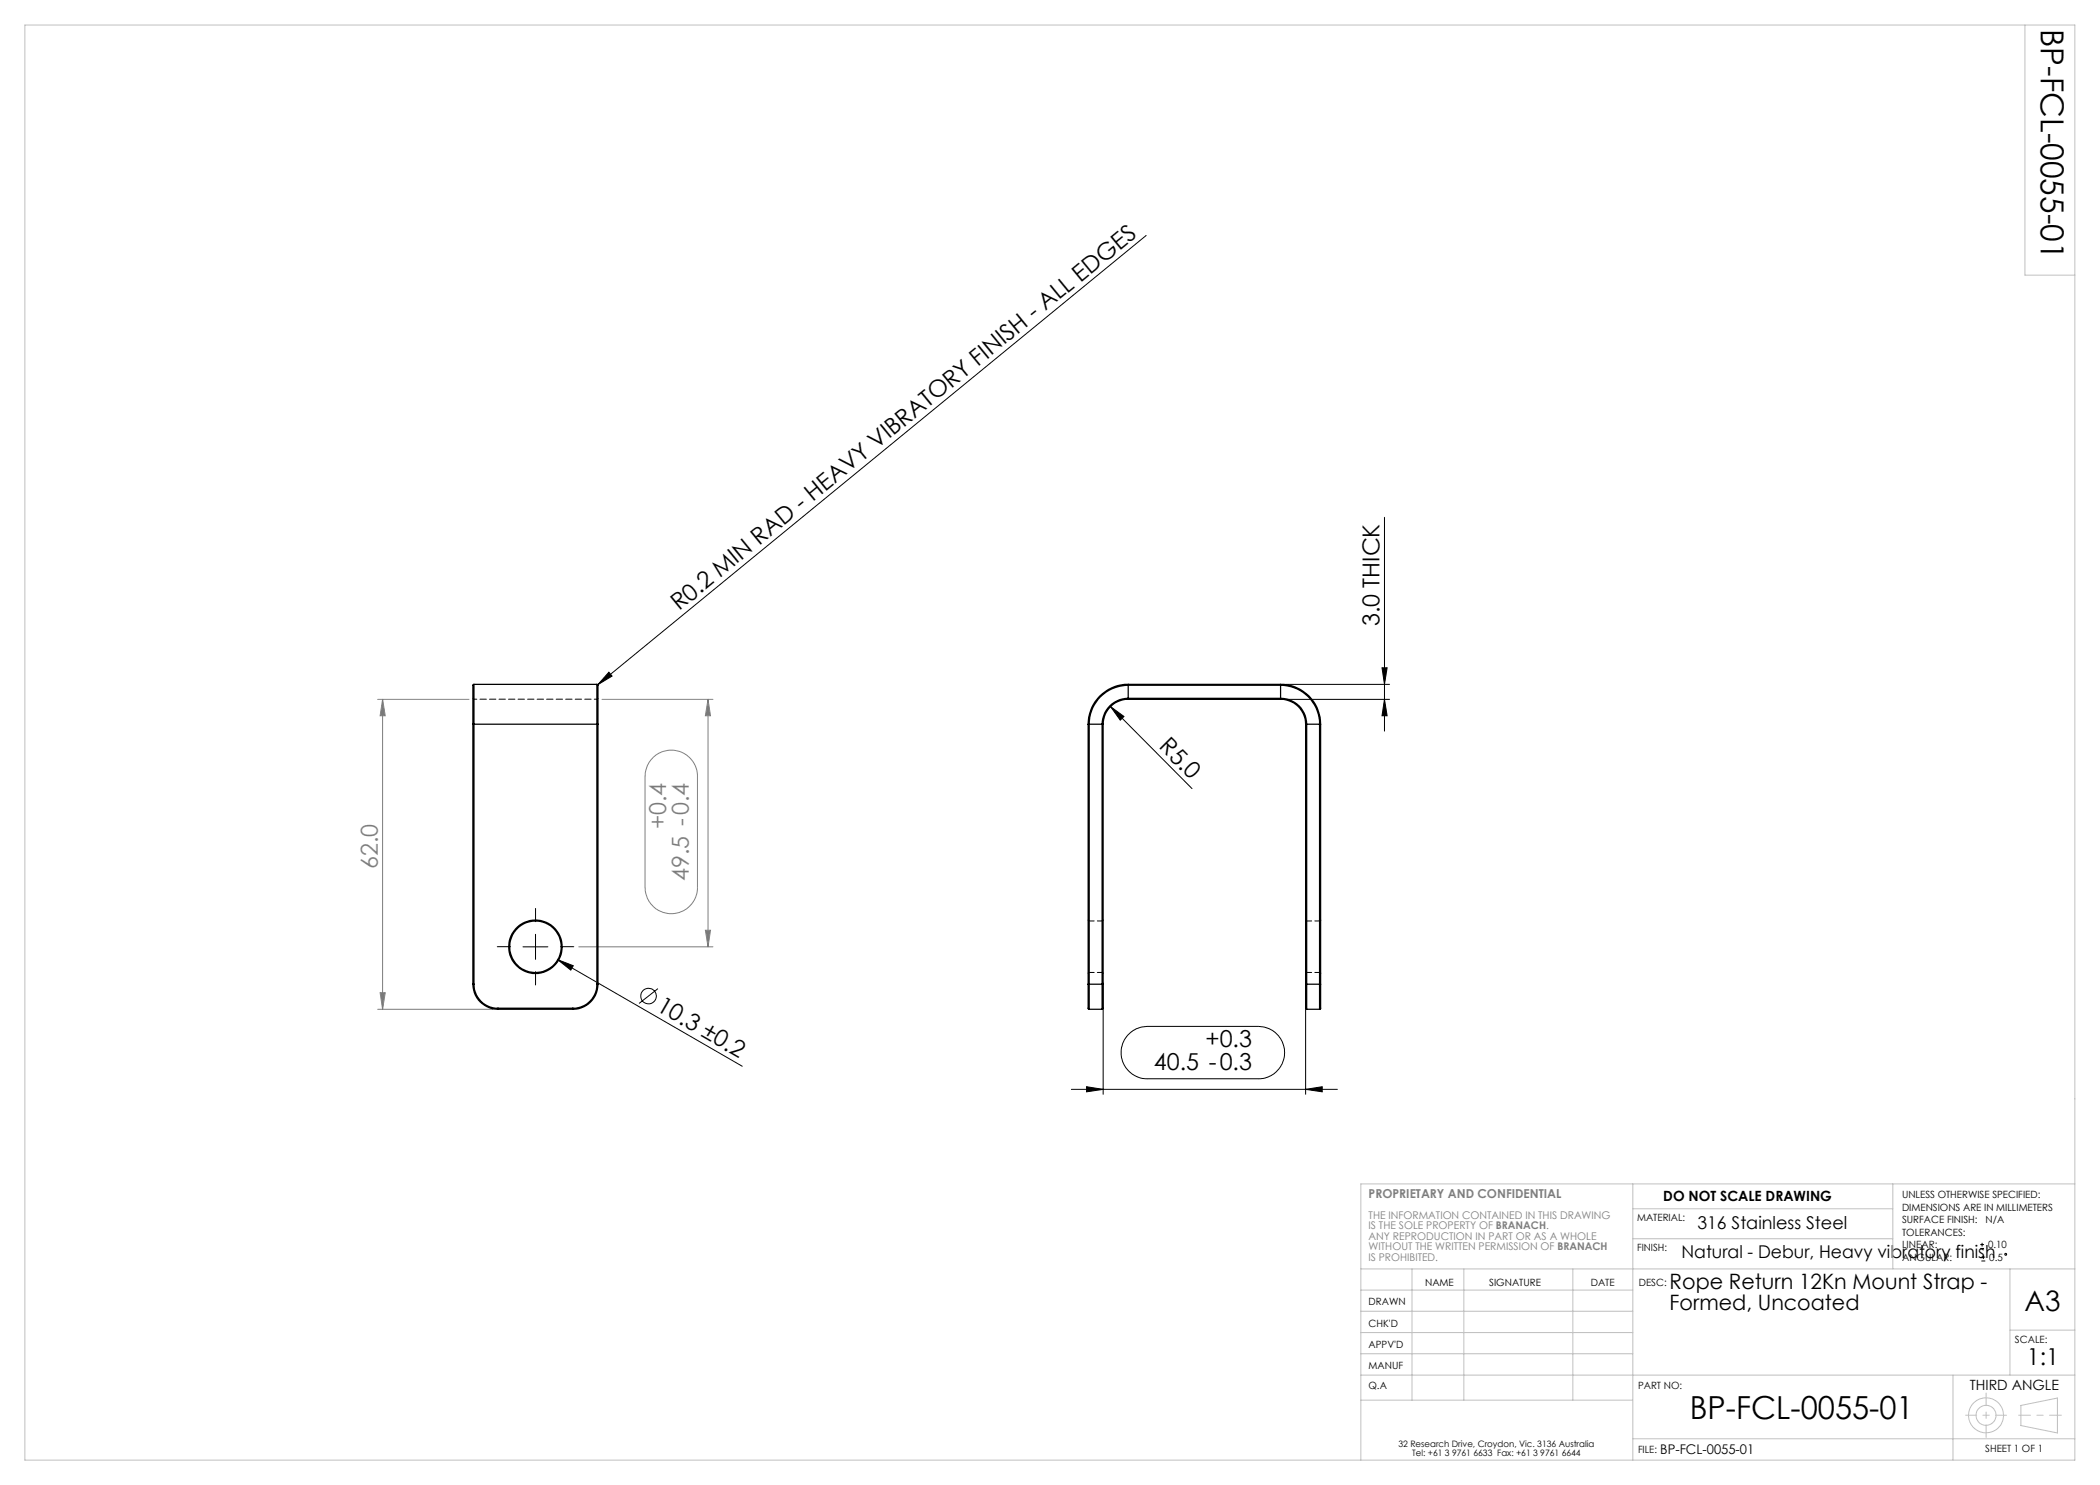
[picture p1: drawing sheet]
<svg xmlns="http://www.w3.org/2000/svg" width="420mm" height="297mm" viewBox="0 0 420 297" stroke-linecap="round" stroke-linejoin="round" font-family="sans-serif">
<g fill="none" stroke="#000" stroke-width=".2">
<path d="M229.2 47.1l-109.6 89.8M276.9 103.5v42.7M119.6 136.9l-.2 .2M121.8 134.4l.6 .8-2.8 1.7zM257.1 139.9h20.8M257.1 136.9h20.8M276.4 133.6h1l-.5 3.3zM276.9 139.9l.5 3.3h-1zM222.1 141.3l2.7 2-.8 .7zM222.1 141.3l16.3 16.4M104.6 189.4h5M107.1 186.9v5"/>
<path d="M111.5 191.9l3.2 1.2-.5 .9zM111.5 191.9l36.9 21.4M131.6 197.7l-3.8 3M220.6 196.6v22.3M261.1 196.6v22.3M214.3 217.9h53.2M217.3 217.3l3.3 .6-3.3 .5zM225.6 206.9a5.2 5.2 0 0 1 3.8-1.6h22.3a5.2 5.2 0 0 1 5.2 5.2 5.2 5.2 0 0 1-5.2 5.3h-22.3a5.2 5.2 0 0 1-4.8-3.2 5.2 5.2 0 0 1 1-5.7zM261.1 217.9l3.3-.6v1.1zM396.1 249.7h.7M396.1 248.9h.7M396.3 252.2h.8"/>
<path d="M396.3 251.4h.8M396.4 248.6v.7M396.7 251.1v.7"/>
<circle cx="129.7" cy="199.2" r="1.55"/>
<circle cx="401.1" cy="250.9" r=".19"/>
</g>
<g fill="none" stroke="#c0c0c0" stroke-width=".2">
<path d="M5 5h410v287h-410zM405 5v50h10M326.6 236.8v55.2M378.6 236.8v17M415 236.8h-142.8v55.2M272.2 253.8h142.8M272.2 258h54.4M282.4 253.8v26.2M292.8 253.8v26.2M314.6 253.8v26.2M326.6 247.8h52M326.6 241.8h52"/>
<path d="M402 253.8v21.2M272.2 270.8h54.4M272.2 266.5h54.4M272.2 262.3h54.4M272.2 275h142.8M390.6 275v17M402 266h13M272.2 280h54.3M326.6 287.8h88.4M404.2 281.1l7.3-1.5v7l-7.3-1.5z"/>
<circle cx="397.2" cy="283.1" r="3.5"/>
<circle cx="397.2" cy="283.1" r="2"/>
</g>
<path d="M75.5 139.9h18.3M76.5 139.9l.5 3.3h-1zM76.5 139.9v62M120.4 139.9h22.2M141.6 139.9l.5 3.3h-1zM141.6 139.9v49.5M130.7 151.4a5.2 5.2 0 0 1 5.6-.9 5.2 5.2 0 0 1 3.2 4.8v22.2a5.2 5.2 0 0 1-5.3 5.2 5.2 5.2 0 0 1-5.2-5.2v-22.2a5.5 5.5 0 0 1 1.7-3.9zM76 198.5h1l-.5 3.4zM115.7 189.4h26.9M141.1 186.1h1l-.5 3.3zM75.5 201.9h23.1" fill="none" stroke="#808080" stroke-width=".2"/>
<path d="M102.1 189.3h-2.6M107.1 184.3v-2.6M107.1 194.3v2.7M112.1 189.3h2.7" fill="none" stroke="#000" stroke-width=".2" stroke-dasharray="15.2 1.3 1.3 1.3"/>
<path d="M393.1 283h8.2" fill="none" stroke="#c0c0c0" stroke-width=".2" stroke-dasharray="15.2 1.3 1.3 1.3" stroke-dashoffset="13.1"/>
<path d="M397.2 278.6v8.9" fill="none" stroke="#c0c0c0" stroke-width=".2" stroke-dasharray="15.2 1.3 1.3 1.3" stroke-dashoffset="12.7"/>
<path d="M403.7 283h8.6" fill="none" stroke="#c0c0c0" stroke-width=".2" stroke-dasharray="15.2 1.3 1.3 1.3" stroke-dashoffset="12.9"/>
<g fill="#000">
<path d="M121.8 134.4l.6 .8-2.8 1.7zM222.1 141.3l2.7 2-.8 .7zM111.5 191.9l3.2 1.2-.5 .9z"/>
<path d="M276.9 139.9l.5 3.3h-1zM276.4 133.6h1l-.5 3.3z"/>
<path d="M261.1 217.9l3.3-.6v1.1zM217.3 217.3l3.3 .6-3.3 .5z"/>
</g>
<path d="M141.6 139.9l.5 3.3h-1zM141.1 186.1h1l-.5 3.3zM76.5 139.9l.5 3.3h-1zM76 198.5h1l-.5 3.4z" fill="#808080"/>
<g fill="none" stroke="#000" stroke-width=".25">
<path d="M94.8 136.9v7.9M94.8 136.9l-.2 .1v7.8M94.8 136.9h24.6M119.4 136.9l.2 .1v7.8M119.4 136.9v7.9M225.6 139.7v.2M225.6 136.9v.2M225.6 137.1a7.8 7.8 0 0 0-7.8 7.7M225.6 136.9a7.9 7.9 0 0 0-8 7.9M225.6 139.7a5.2 5.2 0 0 0-5.2 5.1M225.6 139.9a5 5 0 0 0-5 4.9M225.6 136.9h30.5"/>
<path d="M225.6 137.1h30.5M225.6 139.7h30.5M225.6 137.1v2.6M225.6 139.9h30.5M256.1 137.1a7.8 7.8 0 0 1 7.8 7.7M256.1 136.9v.2M256.1 136.9a7.9 7.9 0 0 1 8 7.9M256.1 139.7a5.2 5.2 0 0 1 5.2 5.1M256.1 139.9a4.9 4.9 0 0 1 5 4.9M256.1 139.7v.2M256.1 137.1v2.6M94.6 144.8h.2"/>
<path d="M94.6 144.8v52M94.8 144.8h24.6M94.8 144.8v52M119.4 144.8h.2M119.4 144.8v52M119.6 144.8v52M217.6 144.8h.2M217.6 144.8v52M217.8 144.8h2.6M217.8 144.8v52M220.4 144.8h.2M220.4 144.8v52"/>
<path d="M220.6 144.8v52M261.1 144.8h.2M261.1 144.8v52M261.3 144.8h2.6M261.3 144.8v52M263.9 144.8h.2M263.9 144.8v52M264.1 144.8v52M94.6 196.8h.2M94.6 196.8a5 5 0 0 0 5 5.1M94.8 196.8a4.8 4.8 0 0 0 4.8 4.8M119.4 196.8h.2"/>
<path d="M119.4 196.8a4.8 4.8 0 0 1-4.8 4.8M119.6 196.8a5 5 0 0 1-5 5.1M217.6 196.8v5l.2 .1M217.6 196.8h.2M217.8 196.8v5.1M217.8 196.8h2.6M220.4 196.8v5.1M220.4 196.8h.2M220.6 196.8v5l-.2 .1M261.1 196.8h.2M261.1 196.8v4.9l.2 .2M261.3 196.8v5.1"/>
<path d="M261.3 196.8h2.6M263.9 196.8v5.1M263.9 196.8h.2M264.1 196.8v5l-.2 .1M99.6 201.6v.3M99.6 201.6h15M99.6 201.9h15M114.6 201.6v.3M217.8 201.9h2.6M261.3 201.9h2.6"/>
<circle cx="107.1" cy="189.3" r="5.3"/>
<circle cx="107.1" cy="189.4" r="5.2"/>
</g>
<path d="M94.6 139.6l.2 .2M119.4 139.8l.2-.2M217.6 194.7l.2-.2M217.8 184.2l-.2-.2M220.4 194.5l.2 .2M220.6 184l-.2 .2M261.1 194.7l.2-.2M261.3 184.2l-.2-.2M263.9 194.5l.2 .2M264.1 184l-.2 .2" fill="none" stroke="#000" stroke-width=".2" stroke-dasharray="1.3 .6"/>
<path d="M119.4 139.8h-24.6" fill="none" stroke="#000" stroke-width=".2" stroke-dasharray="1.3 .6" stroke-dashoffset=".7"/>
<path d="M217.8 194.5h2.6M220.4 184.2h-2.6M261.3 194.5h2.6M263.9 184.2h-2.6" fill="none" stroke="#000" stroke-width=".2" stroke-dasharray="1.3 .6" stroke-dashoffset=".3"/>
<g font-size="6.3">
<text x="408.2" y="5.9" transform="rotate(90 408.2 5.9)">BP-FCL-0055-01</text>
<text x="338" y="283.7">BP-FCL-0055-01</text>
</g>
<text font-size="5.6" x="404.9" y="262.2">A3</text>
<g font-size="4.7">
<text x="135.8" y="122.3" transform="rotate(-39 135.8 122.3)">R0.2 MIN RAD - HEAVY VIBRATORY FINISH - ALL EDGES</text>
<text x="275.9" y="125.3" transform="rotate(-90 275.9 125.3)">3.0 THICK</text>
<text x="231.6" y="149.5" transform="rotate(45 231.6 149.5)">R5.0</text>
<text x="131.1" y="202" transform="rotate(30 131.1 202)">10.3 ±0.2</text>
<text x="241.1" y="209.5">+0.3</text>
<text x="230.8" y="214">40.5 -0.3</text>
<text x="405.4" y="273">1:1</text>
</g>
<g font-size="4.7" fill="#808080">
<text x="133.3" y="165.8" transform="rotate(-90 133.3 165.8)">+0.4</text>
<text x="75.5" y="173.9" transform="rotate(-90 75.5 173.9)">62.0</text>
<text x="137.7" y="176.2" transform="rotate(-90 137.7 176.2)">49.5 -0.4</text>
</g>
<g font-size="4.2">
<text x="333.9" y="257.9">Rope Return 12Kn Mount Strap -</text>
<text x="333.9" y="262.1">Formed, Uncoated</text>
</g>
<g font-size="3.5">
<text x="339.5" y="245.8">316 Stainless Steel</text>
<text x="336.3" y="251.7">Natural - Debur, Heavy vibratory finish</text>
</g>
<g font-size="2.8">
<text x="332.7" y="240.3">DO NOT SCALE DRAWING</text>
<text x="394" y="277.9">THIRD ANGLE</text>
</g>
<text font-size="2.7" x="332" y="290.8">BP-FCL-0055-01</text>
<text font-size="2.5" fill="#808080" x="273.7" y="239.6">PROPRIETARY AND CONFIDENTIAL</text>
<g font-size="2.1" fill="#808080">
<text x="273.7" y="243.7">THE INFORMATION CONTAINED IN THIS DRAWING</text>
<text x="273.7" y="245.8">IS THE SOLE PROPERTY OF BRANACH.</text>
<text x="273.7" y="248">ANY REPRODUCTION IN PART OR AS A WHOLE</text>
<text x="273.7" y="250.1">WITHOUT THE WRITTEN PERMISSION OF BRANACH</text>
<text x="273.7" y="252.2">IS PROHIBITED.</text>
</g>
<g font-size="2">
<text x="380.4" y="239.7">UNLESS OTHERWISE SPECIFIED:</text>
<text x="327.4" y="244.3">MATERIAL:</text>
<text x="380.4" y="242.2">DIMENSIONS ARE IN MILLIMETERS</text>
<text x="380.4" y="244.7">SURFACE FINISH:</text>
<text x="397.1" y="244.7">N/A</text>
<text x="327.4" y="250.3">FINISH:</text>
<text x="380.4" y="247.2">TOLERANCES:</text>
<text x="380.4" y="249.7">LINEAR:</text>
<text x="397.6" y="249.7">0.10</text>
<text x="285" y="257.2">NAME</text>
<text x="297.9" y="257.2">SIGNATURE</text>
<text x="318.1" y="257.2">DATE</text>
<text x="327.8" y="257.2">DESC:</text>
<text x="380.4" y="252.2">ANGULAR:</text>
<text x="397.9" y="252.2">0.5</text>
<text x="273.7" y="260.9">DRAWN</text>
<text x="273.7" y="265.3">CHK'D</text>
<text x="273.7" y="269.6">APPV'D</text>
<text x="403" y="268.6">SCALE:</text>
<text x="273.7" y="273.7">MANUF</text>
<text x="273.7" y="277.9">Q.A</text>
<text x="327.6" y="277.9">PART NO:</text>
<text x="327.6" y="290.6">FILE:</text>
<text x="397.1" y="290.5">SHEET 1 OF 1</text>
</g>
<g font-size="1.8">
<text x="279.7" y="289.4">32 Research Drive, Croydon, Vic. 3136 Australia</text>
<text x="282.4" y="291.2">Tel: +61 3 9761 6633 Fax: +61 3 9761 6644</text>
</g>
</svg>
